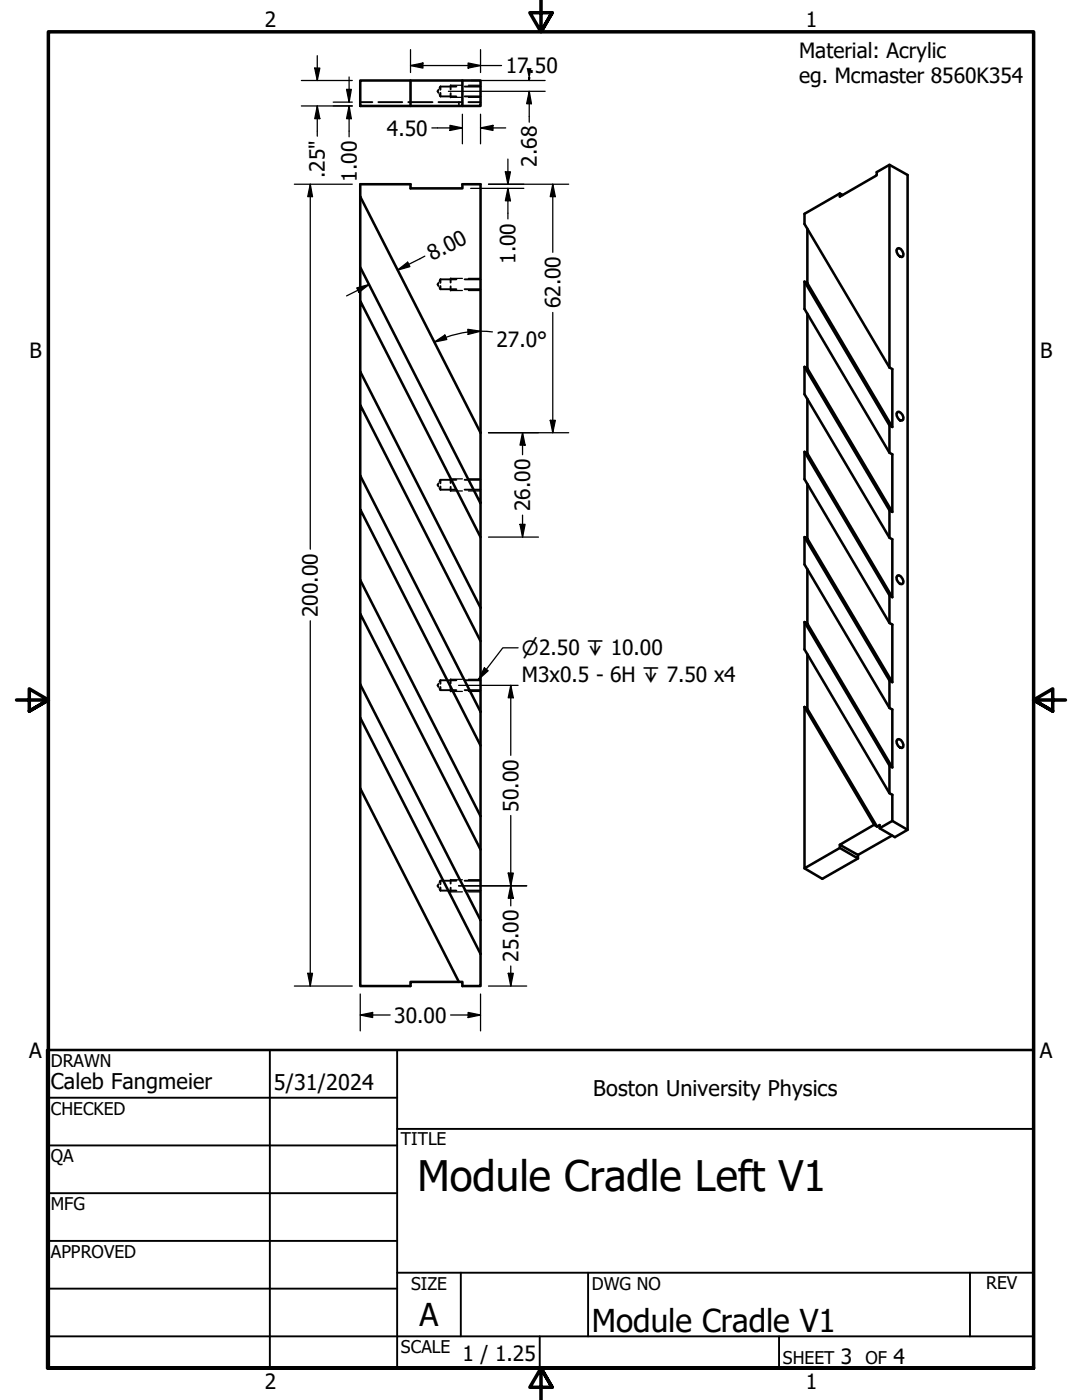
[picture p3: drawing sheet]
<svg xmlns="http://www.w3.org/2000/svg" width="216mm" height="279mm" viewBox="0 0 216 279" stroke-linecap="round" stroke-linejoin="round" font-family="sans-serif">
<!-- layer: Hidden (ANSI) -->
<g fill="none" stroke="#000" stroke-width=".38">
<path d="M87.5 17.9l-.2 .3 .2 .3M87.7 18.9l.2 .3M87.9 17.3v.6M87.9 18.5v.7M87.9 17.3l-.2 .3M87.9 17.3h3.2M87.9 19.2h3.2M89.9 17v.8M89.9 18.6v.8M92.7 17.3h3.2M92.7 19.2h3.2M71.9 20.4h2.4"/>
<path d="M75.5 20.4h4.8M81.5 20.4h4.8M87.5 20.4h4.8M91.6 20.4v.2M91.6 20.9v.2M93.5 20.4h2.4M87.5 56.5l-.2 .3 .2 .3M87.7 57.4l.2 .3M87.9 55.8v.7M87.9 57.1v.6M87.9 55.8l-.2 .3M87.9 55.8h3.2"/>
<path d="M87.9 57.7h3.2M89.9 55.6v.8M89.9 57.2v.8M92.7 55.8h3.2M92.7 57.7h3.2M87.5 96.5l-.2 .3 .2 .3M87.7 97.4l.2 .3M87.9 95.8v.7M87.9 97.1v.6M87.9 95.8l-.2 .3M87.9 95.8h3.2M87.9 97.7h3.2"/>
<path d="M89.9 95.6v.8M89.9 97.2v.8M92.7 95.8h3.2M92.7 97.7h3.2M87.5 136.5l-.2 .3 .2 .3M87.7 137.4l.2 .3M87.9 135.8v.7M87.9 137.1v.6M87.9 135.8l-.2 .3M87.9 135.8h3.2M87.9 137.7h3.2M89.9 135.6v.8"/>
<path d="M89.9 137.2v.8M92.7 135.8h3.2M92.7 137.7h3.2M87.5 176.5l-.2 .3 .2 .3M87.7 177.4l.2 .3M87.9 175.8v.7M87.9 177.1v.6M87.9 175.8l-.2 .3M87.9 175.8h3.2M87.9 177.7h3.2M89.9 175.6v.7M89.9 177.2v.8"/>
<path d="M92.7 175.8h3.2M92.7 177.7h3.2"/>
</g>
<!-- layer: Hidden Narrow (ANSI) -->
<g fill="none" stroke="#000" stroke-width=".25">
<path d="M89.9 17h2.4M89.9 19.4h2.4M93.5 17h2.4M93.5 19.4h2.4M89.9 55.6h2.4M89.9 58h2.4M93.5 55.6h2.4M93.5 58h2.4M89.9 95.6h2.4M89.9 98h2.4M93.5 95.6h2.4M93.5 98h2.4"/>
<path d="M89.9 135.6h2.4M89.9 138h2.4M93.5 135.6h2.4M93.5 138h2.4M89.9 175.6h2.4M89.9 178h2.4M93.5 175.6h2.4M93.5 178h2.4"/>
</g>
<!-- layer: Visible (ANSI) -->
<g fill="none" stroke="#000" stroke-width=".51">
<path d="M71.9 16.1h20.4v5h-20.4zM81.9 16.1v5M92.3 16.1h3.6v5h-3.6M71.9 39.2v-2.4h10v.8h10.4v-.8h3.6v49.6M71.9 39.2v14.1l24 47.2v-14.1M71.9 39.2l24 47.2M167.6 38.6l-7.1 4.1v2l17 28.6M168.1 38.9l-.5-.3v.6l7.3-4.2v-.6l2.6-1.5 3.6 2v130.7M177.5 32.9v40.4M71.9 53.3v6.8M160.5 56.2v5.5l17 28.7 .6 .3v11.5M160.5 56.2l.6 .3 17 28.7-.6-.3z"/>
<path d="M161.1 45.7v10.8M179.1 49.6a1.08 1.08 0 0 1 1.1 1.5l-.2 .2a1.19 1.19 0 0 1-.9-1.7zM71.9 74.2v-14.1l24 47.1v14.1M71.9 74.2v6.6M71.9 74.2l24 47.1M160.5 73.2v5.5l17 28.6 .6 .3v11.6M160.5 73.2l.6 .3 17 28.7-.6-.3zM161.1 62.6v10.9M161.1 79.6v10.9M177.5 73.3l.6 .4v11.5M71.9 94.9v-14.1l24 47.2v14M71.9 94.9v6.8"/>
<path d="M71.9 94.9l24 47.1M160.5 90.2l.6 .3 17 28.7-.6-.4zM160.5 90.2v5.4l17 28.7 .6 .4v11.4M161.1 96.6v10.9M177.5 84.9v5.5M179.1 82.2a1.14 1.14 0 0 1 1.1 1.6l-.2 .1a1.19 1.19 0 0 1-.9-1.7zM71.9 115.8v-14.1l24 47.1v14.1M71.9 115.8v6.7M71.9 115.8l24 47.1M95.9 100.5v6.7M160.5 107.2l.6 .3 17 28.6-.6-.3zM160.5 107.2v5.4l17 28.7 .6 .3v11.6"/>
<path d="M161.1 113.6v10.9M177.5 101.9v5.4M177.5 118.8v5.5M179.1 114.9a1.14 1.14 0 0 1 1.1 1.5l-.2 .2a1.19 1.19 0 0 1-.9-1.7zM71.9 136.6v-14.1l24 47v14.1M71.9 136.6v20.8M71.9 136.6l24 47M95.9 121.3v6.7M160.5 124.1v5.5l17 28.7 .6 .3v5.2l-2.6 1.5M160.5 124.1l.6 .4 17 28.7-.6-.4zM161.1 130.6v10.9M177.5 135.8v5.5"/>
<path d="M71.9 157.4v39.4h10v-.8h10.4v.8h3.6v-6.4M71.9 157.4l19.7 38.6M71.9 143.3l24 47.1M95.9 142v6.8M160.5 141.1v32.2l7.1-4.1M160.5 141.1l.6 .4 13.9 23.5M160.5 141.1l13.9 23.5M177.5 152.8v5.5M179.1 147.6a1.08 1.08 0 0 1 1.1 1.5l-.2 .2a1.19 1.19 0 0 1-.9-1.7zM95.9 162.9v6.6M167.6 168.6v.6l3.6 2.1v-.7M171.2 171.3l-7.1 4.1-3.6-2.1"/>
<path d="M178.1 163.8l3 1.8-2.5 1.5-3.1-1.8v-.6l-.5 .3-.6-.4-6.8 4 3.6 2 6.8-3.8M95.9 183.6v6.8"/>
</g>
<!-- layer: Border (ANSI) -->
<path d="M107.9 0v6.4l-2.2-3.9h4.5l-2.3 3.9 2.3-3.9M3.3 139.7h6.4l-3.9-2.2v4.4l3.9-2.2-3.9 2.2M212.6 139.7h-6.4l3.9-2.2v4.4l-3.9-2.2 3.9 2.2M9.7 273v-266.6h196.5v266.6h-196.5h196.5M110.2 276.9l-2.3-3.9 2.3 3.9h-4.5l2.2-3.9v6.4" fill="none" stroke="#000" stroke-width=".7"/>
<!-- layer: Title (ANSI) -->
<g fill="none" stroke="#000" stroke-width=".38">
<path d="M9.4 219.1h69.8M53.8 209.5v63.5M79.2 209.5v63.5M9.4 228.6h69.8M9.4 238.1h69.8M79.2 225.3h127M9.4 247.6h69.8M9.4 257.2h69.8M79.2 254h127M91.9 254v12.7M117.3 254v12.7M193.5 254v12.7"/>
<path d="M9.4 266.7h196.8M107.7 266.7v6.3M155.4 266.7v6.3"/>
</g>
<path d="M9.4 209.5h196.8v63.5h-196.8z" fill="none" stroke="#000" stroke-width=".51"/>
<!-- layer: Dimension (ANSI) -->
<g fill="none" stroke="#000" stroke-width=".25">
<path d="M60.1 16.1h10.2M62.8 13.6h1l-.5 2.5zM63.3 11.1v5M69.2 17.8h.9l-.4 2.6zM69.7 15.4v5M81.9 13.1l2.5-.5v1zM81.9 13.1h18.2M81.9 9.9v4.6M89.5 18.2h19.3M93.4 12.6l2.5 .5-2.5 .5zM93.9 16.1h14.9M95.9 9.9v4.6"/>
<path d="M105.5 15.5l.1 .6v-.6M105.6 18.2l.4 2.5h-.9zM105.6 18.2v6.2M105.7 15.5l-.1 .6M58.7 36.8h11.6M60.1 21.1h10.2M61.9 36.8l.5 2.4h-1zM61.9 36.8v72.8M63.3 21.1l.5 2.6h-1zM63.3 21.1v6.1M66.5 20.4h3.8M69.7 21.1l.4 2.6h-.9z"/>
<path d="M69.7 21.1v6.2M86.2 25.5h6.1M89.8 25l2.5 .5-2.5 .5zM92.3 22.8v5.9M93.9 37.6h10.6M95.9 25.5l2.5-.5v1zM95.9 22.8v5.9M95.9 25.5h5M97.5 36.8h16M100.8 34.3h1.1l-.6 2.5zM101.3 37.6l.6 2.5h-1.1zM101.3 31.8v5"/>
<path d="M101.3 37.6v6.1M110.3 36.8l.5 2.4h-1zM110.3 36.8v13.6M71.2 57.5l2.5-.7-2.1 1.6zM73.7 56.8l-4.5 2.3M79.3 53.9l2-1.6 .5 .9zM84.8 51.1l-5.5 2.8M86.7 68.3l2.1-1.4 .4 .9zM89 67.3l-2.3 1M93.3 65.7l2.6 .4-2.5 .6zM93.4 66.3l-2.5 .4-1.9 .6M95.9 66.1l-2.5 .1"/>
<path d="M95.9 66.1l2.4 .1M110.3 62.4v24M97.5 86.4h16M104.3 86.4l.5 2.4h-1zM104.3 86.4v4.3M109.8 83.9h1l-.5 2.5zM97.5 107.2h9.9M103.8 104.6h1l-.5 2.6zM104.3 102.8v4.4M61.9 123.9v72.9M91.5 136.8h11.9M101.9 136.8l.5 2.5h-1z"/>
<path d="M101.9 136.8v13.9M91.5 176.8h13.6M101.4 174.2h1l-.5 2.6zM101.9 176.8l.5 2.5h-1zM101.9 162.8v18M58.7 196.8h11.6M61.4 194.2h1l-.5 2.6zM71.9 198.4v7.3M95.9 198.4v7.3M97.5 196.8h7.6M101.4 194.2h1l-.5 2.6zM101.9 192.8v4"/>
<path d="M71.9 202.6l2.5-.5v1zM71.9 202.6h6M89.9 202.6h6M93.4 202.1l2.5 .5-2.5 .5z"/>
</g>
<g fill="#000">
<path d="M62.8 13.6h1l-.5 2.5zM69.2 17.8h.9l-.4 2.6zM81.9 13.1l2.5-.5v1zM93.4 12.6l2.5 .5-2.5 .5zM105.1 13.6h.9l-.4 2.5zM61.9 36.8l.5 2.4h-1zM63.3 21.1l.5 2.6h-1zM69.7 21.1l.4 2.6h-.9zM89.8 25l2.5 .5-2.5 .5zM95.9 25.5l2.5-.5v1zM100.8 34.3h1.1l-.6 2.5zM105.6 18.2l.4 2.5h-.9z"/>
<path d="M110.3 36.8l.5 2.4h-1zM71.2 57.5l2.5-.7-2.1 1.6zM79.3 53.9l2-1.6 .5 .9zM101.3 37.6l.6 2.5h-1.1zM86.7 68.3l2.1-1.4 .4 .9zM93.3 65.7l2.6 .4-2.5 .6zM104.3 86.4l.5 2.4h-1zM109.8 83.9h1l-.5 2.5zM103.8 104.6h1l-.5 2.6zM101.9 136.8l.5 2.5h-1zM101.4 174.2h1l-.5 2.6zM101.9 176.8l.5 2.5h-1z"/>
<path d="M61.4 194.2h1l-.5 2.6zM101.4 194.2h1l-.5 2.6zM71.9 202.6l2.5-.5v1zM93.4 202.1l2.5 .5-2.5 .5z"/>
</g>
<!-- layer: Symbol (ANSI) -->
<path d="M96.6 133.3l.8 .6-1.9 1.7zM103.4 129.3h-3.1l-4.8 6.3" fill="none" stroke="#000" stroke-width=".25"/>
<path d="M96.6 133.3l.8 .6-1.9 1.7z" fill="#000"/>
<text font-size="8.4" x="83.3" y="237.7">Module Cradle Left V1</text>
<g font-size="6.3">
<text x="83.7" y="264.5">A</text>
<text x="118.1" y="265.8">Module Cradle V1</text>
</g>
<g font-size="4.3">
<text x="10.2" y="217.4">Caleb Fangmeier</text>
<text x="54.6" y="217.6">5/31/2024</text>
<text x="118.4" y="218.6">Boston University Physics</text>
</g>
<g font-size="4.2">
<text x="52.8" y="5.3">2</text>
<text x="160.8" y="5.3">1</text>
<text x="159.4" y="11.6">Material: Acrylic</text>
<text x="100.9" y="14.6">17.50</text>
<text x="159.4" y="16.6">eg. Mcmaster 8560K354</text>
<text x="77.2" y="27.1">4.50</text>
<text x="64.8" y="35.5" transform="rotate(-90 64.8 35.5)">.25&quot;</text>
<text x="107.1" y="33.3" transform="rotate(-90 107.1 33.3)">2.68</text>
<text x="71.2" y="36.3" transform="rotate(-90 71.2 36.3)">1.00</text>
<text x="86.2" y="52.1" transform="rotate(-27 86.2 52.1)">8.00</text>
<text x="102.9" y="52.6" transform="rotate(-90 102.9 52.6)">1.00</text>
<text x="111.8" y="61.5" transform="rotate(-90 111.8 61.5)">62.00</text>
<text x="5.9" y="71.4">B</text>
<text x="99.1" y="69.3">27.0°</text>
<text x="207.6" y="71.4">B</text>
<text x="105.8" y="102" transform="rotate(-90 105.8 102)">26.00</text>
<text x="63.4" y="123.1" transform="rotate(-90 63.4 123.1)">200.00</text>
<text x="104.1" y="136.1">M3x0.5 - 6H ↧ 7.50 x4</text>
<text x="103.4" y="162" transform="rotate(-90 103.4 162)">50.00</text>
<text x="103.4" y="192" transform="rotate(-90 103.4 192)">25.00</text>
<text x="78.7" y="204.1">30.00</text>
<text x="5.8" y="211.1">A</text>
<text x="207.5" y="211.1">A</text>
<text x="92.3" y="271.7">1 / 1.25</text>
<text x="167.8" y="272.2">3</text>
<text x="178.3" y="272.2">4</text>
<text x="52.8" y="277.1">2</text>
<text x="160.8" y="277.1">1</text>
</g>
<text font-size="3.9" x="104.1" y="130.8">⌀2.50 ↧ 10.00</text>
<g font-size="3.5">
<text x="10.2" y="212.9">DRAWN</text>
<text x="10.2" y="222.4">CHECKED</text>
<text x="10.2" y="232">QA</text>
<text x="80" y="228.6">TITLE</text>
<text x="10.2" y="241.5">MFG</text>
<text x="10.2" y="251">APPROVED</text>
<text x="82" y="257.4">SIZE</text>
<text x="118.1" y="257.4">DWG NO</text>
<text x="196.8" y="257.3">REV</text>
<text x="80" y="270.1">SCALE</text>
<text x="156.2" y="272.2">SHEET</text>
<text x="172.7" y="272.2">OF</text>
</g>
</svg>
